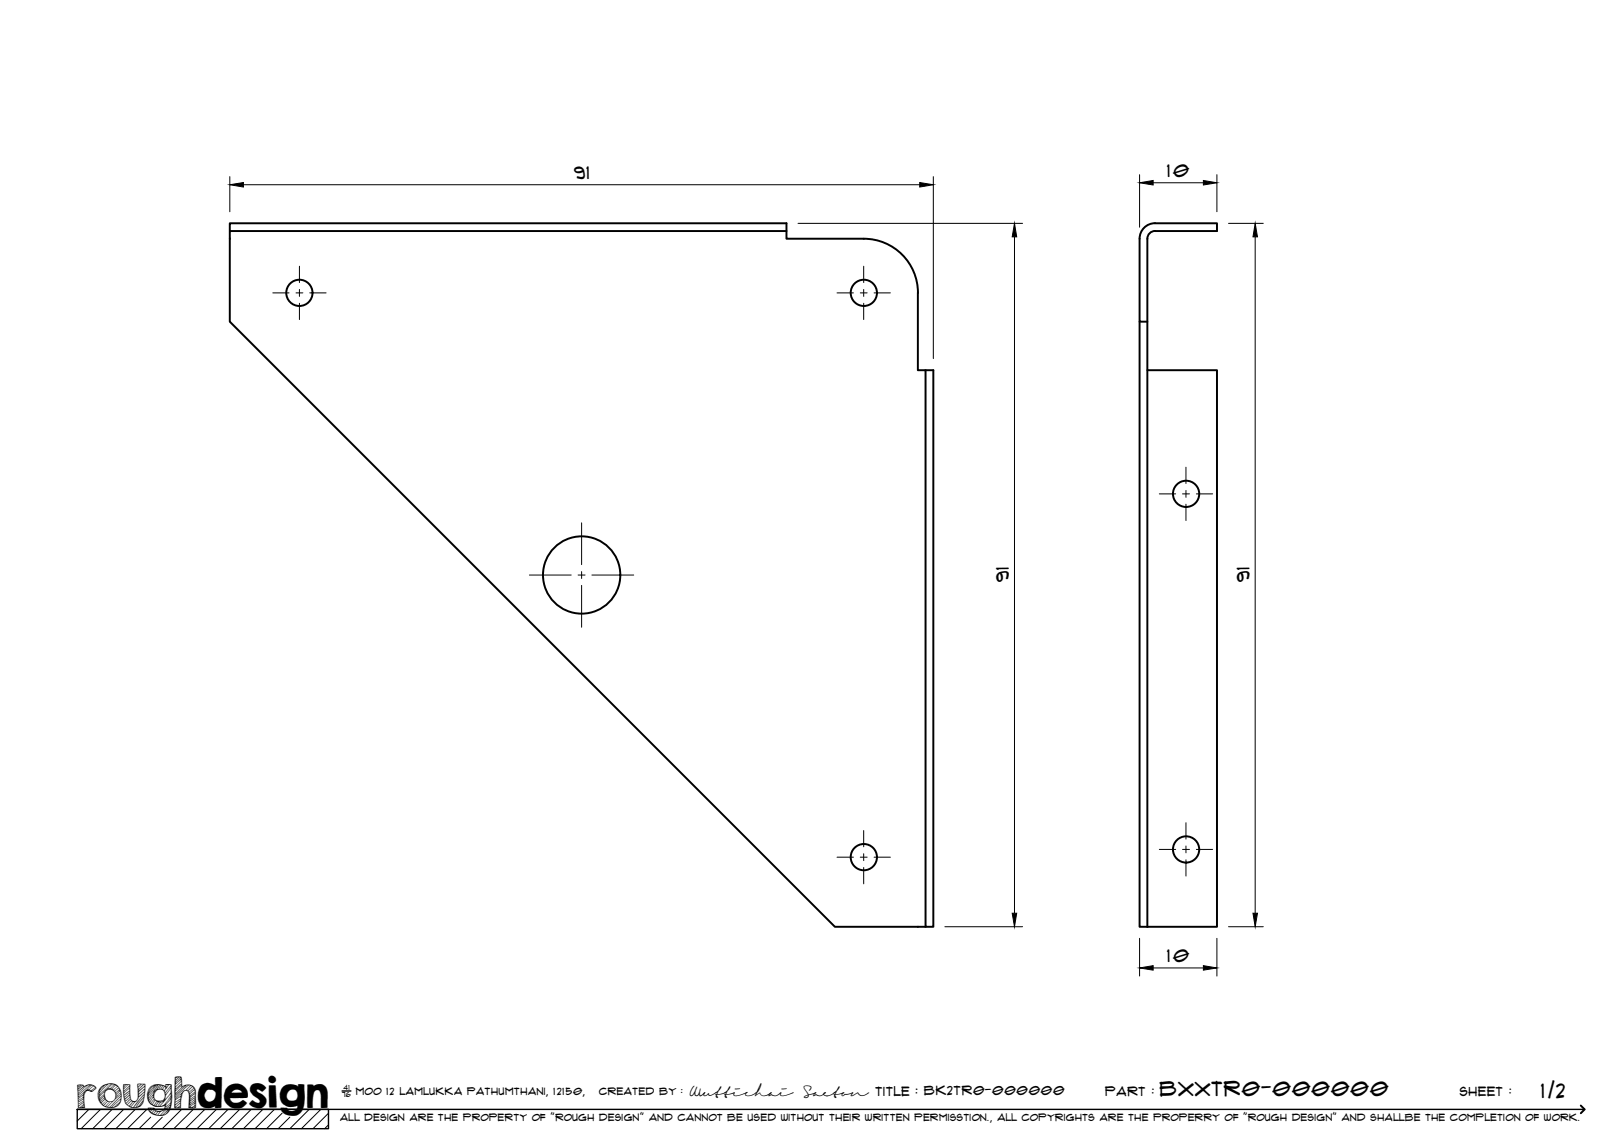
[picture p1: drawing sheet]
<svg xmlns="http://www.w3.org/2000/svg" width="420mm" height="297mm" viewBox="0 0 420 297" stroke-linecap="round" stroke-linejoin="round" font-family="sans-serif">
<!-- layer: Visible -->
<g fill="none" stroke="#000" stroke-width=".51">
<path d="M59.5 59.8v-2h144v4h20a14 14 0 0 1 14 14M203.5 59.8h-144v23.4l156.5 156.6h23.5M237.5 75.8v20h2v144h2v-144h-2M294.8 83.2v156.6h2M296.8 95.8h18.1v144h-18.1M296.8 83.2h-2v-21.4a4 4 0 0 1 4-4h16.1v2h-16.1a2 2 0 0 0-2 2v178"/>
<circle cx="77.5" cy="75.8" r="3.4"/>
<circle cx="223.5" cy="75.8" r="3.4"/>
<circle cx="306.9" cy="127.8" r="3.4"/>
<circle cx="150.5" cy="148.8" r="10"/>
<circle cx="306.9" cy="219.8" r="3.4"/>
<circle cx="223.5" cy="221.8" r="3.4"/>
</g>
<!-- layer: TitleBlock -->
<path d="M20 287h65v5h-65zM20 287h390M88.5 282.3h2.3" fill="none" stroke="#000" stroke-width=".36"/>
<path d="M409 286.1l1 .9-1 1" fill="none" stroke="#000" stroke-width=".51"/>
<g fill="none" stroke="#000" stroke-width=".26">
<path d="M23 287l-3 3.1M26 287l-5 5M29 287l-5 5M32 287l-5 5M35 287l-5 5M38 287l-5 5M39 289.1l-3 2.9M42 289.1l-3 2.9M47 287l-5 5M50 287l-5 5M53 287l-5 5M56 287l-5 5"/>
<path d="M59 287l-5 5M62 287l-5 5M65 287l-5 5M68 287l-5 5M71 287l-5 5M73 288l-4 4M75 289.1l-3 2.9M80 287l-5 5M83 287l-5 5M85 288l-4 4M85 291l-1 1"/>
</g>
<!-- layer: Smart Centers -->
<g fill="none" stroke="#000" stroke-width=".26">
<path d="M70.6 75.8h4.2M76.6 75.8h1.8M77.5 68.9v4.2M77.5 74.9v1.8M77.5 78.5v4.2M80.1 75.8h4.3M216.6 75.8h4.2M222.6 75.8h1.7M223.5 68.9v4.2M223.5 74.9v1.8M223.5 78.5v4.2M226.1 75.8h4.3"/>
<path d="M150.5 135.3v10.8M299.9 127.8h4.3M305.9 127.8h1.8M306.8 120.9v4.2M306.8 126.9v1.8M306.8 130.5v4.2M309.5 127.8h4.2M137 148.8h10.8M149.6 148.8h1.8M150.5 147.9v1.8M150.5 151.5v10.8M153.1 148.8h10.9"/>
<path d="M223.5 214.9v4.2M299.9 219.8h4.3M305.9 219.8h1.8M306.8 212.9v4.2M306.8 218.9v1.8M309.5 219.8h4.2M216.6 221.8h4.2M222.6 221.8h1.7M223.5 220.9v1.8M223.5 224.5v4.2M226.1 221.8h4.3M306.8 222.5v4.2"/>
</g>
<!-- layer: FD_Dimensions -->
<g fill="none" stroke="#000" stroke-width=".26">
<path d="M59.5 45.7v9.1M63 47.8h175M206.5 57.8h58.1M241.5 45.7v47.1M294.8 45.2v13.6M298.3 47.3h13M314.8 45.2v9.6M317.8 57.8h9M262.5 61.3v175M324.7 61.3v175M244.5 239.8h20.1M317.8 239.8h9"/>
<path d="M294.8 242.8v9.7M298.3 250.5h13M314.8 242.8v9.7"/>
</g>
<path d="M59.5 47.8l3.5-.6v1.2zM238 47.2l3.5 .6-3.5 .6zM294.8 47.3l3.5-.6v1.2zM311.3 46.7l3.5 .6-3.5 .6zM262.5 57.8l.5 3.5h-1.1zM324.7 57.8l.6 3.5h-1.1zM261.9 236.3h1.1l-.5 3.5zM324.2 236.3h1.1l-.6 3.5zM294.8 250.5l3.5-.6v1.1zM311.3 249.9l3.5 .6-3.5 .5z" fill="#000" stroke="#000" stroke-width=".26"/>
<text font-size="9.7" x="19.9" y="286.8">roughdesign</text>
<g font-size="5.3">
<text x="300.1" y="283.6">BXXTR0-000000</text>
<text x="398.7" y="284">1/2</text>
</g>
<g font-size="4.6">
<text x="148.6" y="46.3">91</text>
<text x="302" y="45.8">10</text>
<text x="261" y="150.7" transform="rotate(-90 261 150.7)">91</text>
<text x="323.3" y="150.7" transform="rotate(-90 323.3 150.7)">91</text>
<text x="302" y="249">10</text>
</g>
<g font-size="3.4">
<text x="178.3" y="283.5">Wuttichai</text>
<text x="208.1" y="283.5">Saeton title : BK2TR0-000000</text>
</g>
<g font-size="3.3">
<text x="286" y="283.5">Part :</text>
<text x="377.7" y="283.5">sheet :</text>
</g>
<g font-size="2.7">
<text x="92.1" y="283.3">moo 12 Lamlukka pathumthani, 12150,</text>
<text x="155" y="283.3">created by :</text>
</g>
<text font-size="2.6" x="88" y="290.1">all design are the property of &quot;rough design&quot; and cannot be used without their written permisstion., all copyrights are the properry of &quot;rough design&quot; and shallbe the completion of work.</text>
<g font-size="1.9">
<text x="88.5" y="283.9">76</text>
<text x="88.9" y="282.1">41</text>
</g>
</svg>
